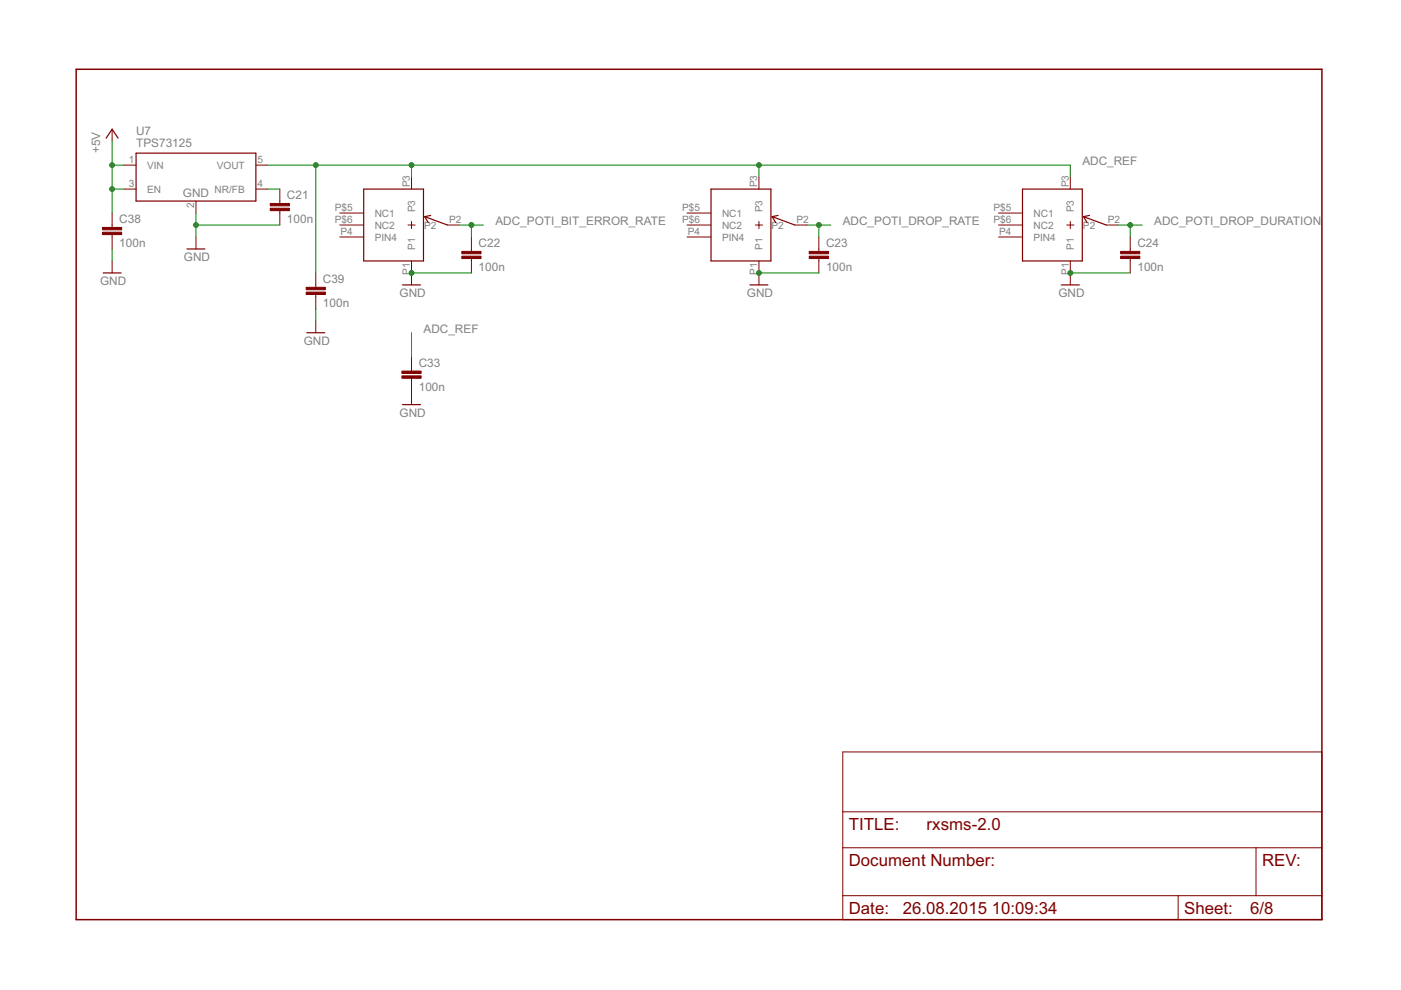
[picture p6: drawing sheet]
<svg xmlns="http://www.w3.org/2000/svg" width="297mm" height="210mm" viewBox="0 0 297 210" stroke-linecap="round" stroke-linejoin="round" font-family="sans-serif">
<path d="M16.2 14.7h264.1v180.3h-264.1z" fill="none" stroke="#800000" stroke-width=".32"/>
<g fill="none" stroke="#800000" stroke-width=".21">
<path d="M23.8 27.4v2.5M26.3 35h2.6M54.3 35h2.5M87.2 37.5v2.6M160.9 37.5v2.6M226.9 37.5v2.6M23.8 45.2v3M23.8 49.7v3.1M23.8 55.3v2.6M26.3 40.1h2.6M41.6 42.6v2.6M41.6 50.2v2.6"/>
<path d="M54.3 40.1h2.5M59.3 40.1v3M59.3 44.7v3M67 57.9v3M72 47.7h5.1M72 45.2h5.1M72 50.2h5.1M86.5 47.7h1.5M87.2 46.9v1.6M87.2 55.3v5.1M94.9 47.7h2.5M99.9 50.2v3.1"/>
<path d="M99.9 54.8v3.1M145.7 47.7h5M145.7 45.2h5M145.7 50.2h5M160.1 47.7h1.6M160.9 46.9v1.6M160.9 55.3v5.1M168.5 47.7h2.6M173.6 50.2v3.1M173.6 54.8v3.1M211.7 47.7h5.1M211.7 45.2h5.1"/>
<path d="M211.7 50.2h5.1M226.2 47.7h1.5M226.9 46.9v1.6M226.9 55.3v5.1M234.5 47.7h2.6M239.6 50.2v3.1M239.6 54.8v3.1M67 62.4v3.1M67 68v2.5M87.2 75.6v3.1M87.2 80.2v5.6M178.7 159.4h101.6v35.6h-101.6z"/>
<path d="M178.7 179.7h101.6M178.7 172.1h101.6M266.3 179.7v10.2M178.7 189.9h101.6M249.8 189.9v5.1"/>
</g>
<g fill="none" stroke="#800000" stroke-width=".25">
<path d="M22.5 29.3l1.3-1.9 1.2 1.9M28.9 32.5h25.4v10.1h-25.4zM21.9 57.9h3.8M39.6 52.8h3.9M77.1 40.1h12.7v15.2h-12.7zM90 45.9l4.9 1.8M90 45.9l.8 1.3M91.3 45.7l-1.3 .2M150.7 40.1h12.7v15.2h-12.7zM163.7 45.9l4.8 1.8M163.7 45.9l.8 1.3M165 45.7l-1.3 .2"/>
<path d="M216.8 40.1h12.7v15.2h-12.7zM229.7 45.9l4.8 1.8M229.7 45.9l.8 1.3M231 45.7l-1.3 .2M65 70.5h3.9M85.3 60.4h3.9M159 60.4h3.8M225 60.4h3.8M85.3 85.8h3.9"/>
</g>
<g fill="#800000" stroke="#800000" stroke-width=".21">
<path d="M57.3 44.2h4.1v.5h-4.1z"/>
<path d="M57.3 43.1h4.1v.5h-4.1z"/>
<path d="M97.9 54.3h4.1v.5h-4.1z"/>
<path d="M97.9 53.3h4.1v.5h-4.1z"/>
<path d="M171.6 54.3h4v.5h-4z"/>
<path d="M171.6 53.3h4v.5h-4z"/>
<path d="M237.6 54.3h4.1v.5h-4.1z"/>
<path d="M237.6 53.3h4.1v.5h-4.1z"/>
<path d="M85.2 79.7h4.1v.5h-4.1z"/>
<path d="M85.2 78.7h4.1v.5h-4.1z"/>
<path d="M21.7 49.2h4.1v.5h-4.1z"/>
<path d="M21.7 48.2h4.1v.5h-4.1z"/>
<path d="M64.9 61.9h4.1v.5h-4.1z"/>
<path d="M64.9 60.9h4.1v.5h-4.1z"/>
</g>
<g fill="none" stroke="#008000" stroke-width=".21">
<path d="M23.8 35h2.5M23.8 29.9v15.3M56.8 35h170.1v2.5M67 35v22.9M87.2 35v2.5M160.9 35v2.5M23.8 52.8v2.5M23.8 40.1h2.5M41.6 47.7h17.7M41.6 45.2v5M56.8 40.1h2.5M87.2 57.9h12.7"/>
<path d="M97.4 47.7h5.1M99.9 47.7v2.5M160.9 57.9h12.7M171.1 47.7h5M173.6 47.7v2.5M226.9 57.9h12.7M237.1 47.7h5.1M239.6 47.7v2.5M67 65.5v2.5M87.2 70.5v5.1"/>
</g>
<g fill="#008000" stroke="#008000" stroke-width=".21">
<circle cx="23.8" cy="35" r=".51"/>
<circle cx="23.8" cy="40.1" r=".51"/>
<circle cx="41.6" cy="47.7" r=".51"/>
<circle cx="87.2" cy="57.9" r=".51"/>
<circle cx="160.9" cy="57.9" r=".51"/>
<circle cx="226.9" cy="57.9" r=".51"/>
<circle cx="99.9" cy="47.7" r=".51"/>
<circle cx="173.6" cy="47.7" r=".51"/>
<circle cx="239.6" cy="47.7" r=".51"/>
<circle cx="87.2" cy="35" r=".51"/>
<circle cx="160.9" cy="35" r=".51"/>
<circle cx="67" cy="35" r=".51"/>
</g>
<g font-size="4" fill="#800000">
<text x="180" y="175.9">TITLE:</text>
<text x="196.5" y="175.9">rxsms-2.0</text>
<text x="180" y="183.6">Document Number:</text>
<text x="267.6" y="183.6">REV:</text>
<text x="180" y="193.7">Date:</text>
<text x="191.4" y="193.7">26.08.2015</text>
<text x="210.3" y="193.7">10:09:34</text>
<text x="251.1" y="193.7">Sheet:</text>
<text x="265" y="193.7">6/8</text>
</g>
<g font-size="2.8" fill="#808080">
<text x="28.8" y="28.7">U7</text>
<text x="21.2" y="32.5" transform="rotate(-90 21.2 32.5)">+5V</text>
<text x="28.8" y="31.2">TPS73125</text>
<text x="229.5" y="35">ADC_REF</text>
<text x="38.8" y="41.9">GND</text>
<text x="25.3" y="47.3">C38</text>
<text x="60.8" y="47.3">100n</text>
<text x="60.8" y="42.2">C21</text>
<text x="105" y="47.7">ADC_POTI_BIT_ERROR_RATE</text>
<text x="178.7" y="47.7">ADC_POTI_DROP_RATE</text>
<text x="244.7" y="47.7">ADC_POTI_DROP_DURATION</text>
<text x="25.3" y="52.4">100n</text>
<text x="101.5" y="52.4">C22</text>
<text x="175.1" y="52.4">C23</text>
<text x="241.2" y="52.4">C24</text>
<text x="39" y="55.3">GND</text>
<text x="101.5" y="57.5">100n</text>
<text x="175.1" y="57.5">100n</text>
<text x="241.2" y="57.5">100n</text>
<text x="21.2" y="60.4">GND</text>
<text x="68.5" y="65.1">100n</text>
<text x="68.5" y="60">C39</text>
<text x="84.7" y="62.9">GND</text>
<text x="158.4" y="62.9">GND</text>
<text x="224.4" y="62.9">GND</text>
<text x="89.8" y="70.6">ADC_REF</text>
<text x="64.4" y="73.1">GND</text>
<text x="88.8" y="77.8">C33</text>
<text x="88.8" y="82.9">100n</text>
<text x="84.7" y="88.3">GND</text>
</g>
<g font-size="2.4" fill="#808080">
<text x="27.3" y="34.7">1</text>
<text x="31.2" y="35.8">VIN</text>
<text x="46" y="35.8">VOUT</text>
<text x="54.6" y="34.7">5</text>
<text x="27.3" y="39.7">3</text>
<text x="31.2" y="40.8">EN</text>
<text x="45.5" y="40.8">NR/FB</text>
<text x="54.6" y="39.7">4</text>
<text x="86.9" y="39.7" transform="rotate(-90 86.9 39.7)">P3</text>
<text x="160.6" y="39.7" transform="rotate(-90 160.6 39.7)">P3</text>
<text x="226.6" y="39.7" transform="rotate(-90 226.6 39.7)">P3</text>
<text x="41.2" y="44.2" transform="rotate(-90 41.2 44.2)">2</text>
<text x="71" y="44.8">P$5</text>
<text x="71" y="47.3">P$6</text>
<text x="79.4" y="45.9">NC1</text>
<text x="88" y="45" transform="rotate(-90 88 45)">P3</text>
<text x="95.2" y="47.3">P2</text>
<text x="144.6" y="44.8">P$5</text>
<text x="144.6" y="47.3">P$6</text>
<text x="153.1" y="45.9">NC1</text>
<text x="161.7" y="45" transform="rotate(-90 161.7 45)">P3</text>
<text x="168.9" y="47.3">P2</text>
<text x="210.7" y="44.8">P$5</text>
<text x="210.7" y="47.3">P$6</text>
<text x="219.1" y="45.9">NC1</text>
<text x="227.7" y="45" transform="rotate(-90 227.7 45)">P3</text>
<text x="234.9" y="47.3">P2</text>
<text x="72.2" y="49.9">P4</text>
<text x="79.4" y="48.5">NC2</text>
<text x="79.4" y="51">PIN4</text>
<text x="88" y="53" transform="rotate(-90 88 53)">P1</text>
<text x="89.9" y="48.5">P2</text>
<text x="145.8" y="49.9">P4</text>
<text x="153.1" y="48.5">NC2</text>
<text x="153.1" y="51">PIN4</text>
<text x="161.7" y="53" transform="rotate(-90 161.7 53)">P1</text>
<text x="163.6" y="48.5">P2</text>
<text x="211.8" y="49.9">P4</text>
<text x="219.1" y="48.5">NC2</text>
<text x="219.1" y="51">PIN4</text>
<text x="227.7" y="53" transform="rotate(-90 227.7 53)">P1</text>
<text x="229.6" y="48.5">P2</text>
<text x="86.9" y="58.3" transform="rotate(-90 86.9 58.3)">P1</text>
<text x="160.6" y="58.3" transform="rotate(-90 160.6 58.3)">P1</text>
<text x="226.6" y="58.3" transform="rotate(-90 226.6 58.3)">P1</text>
</g>
</svg>
